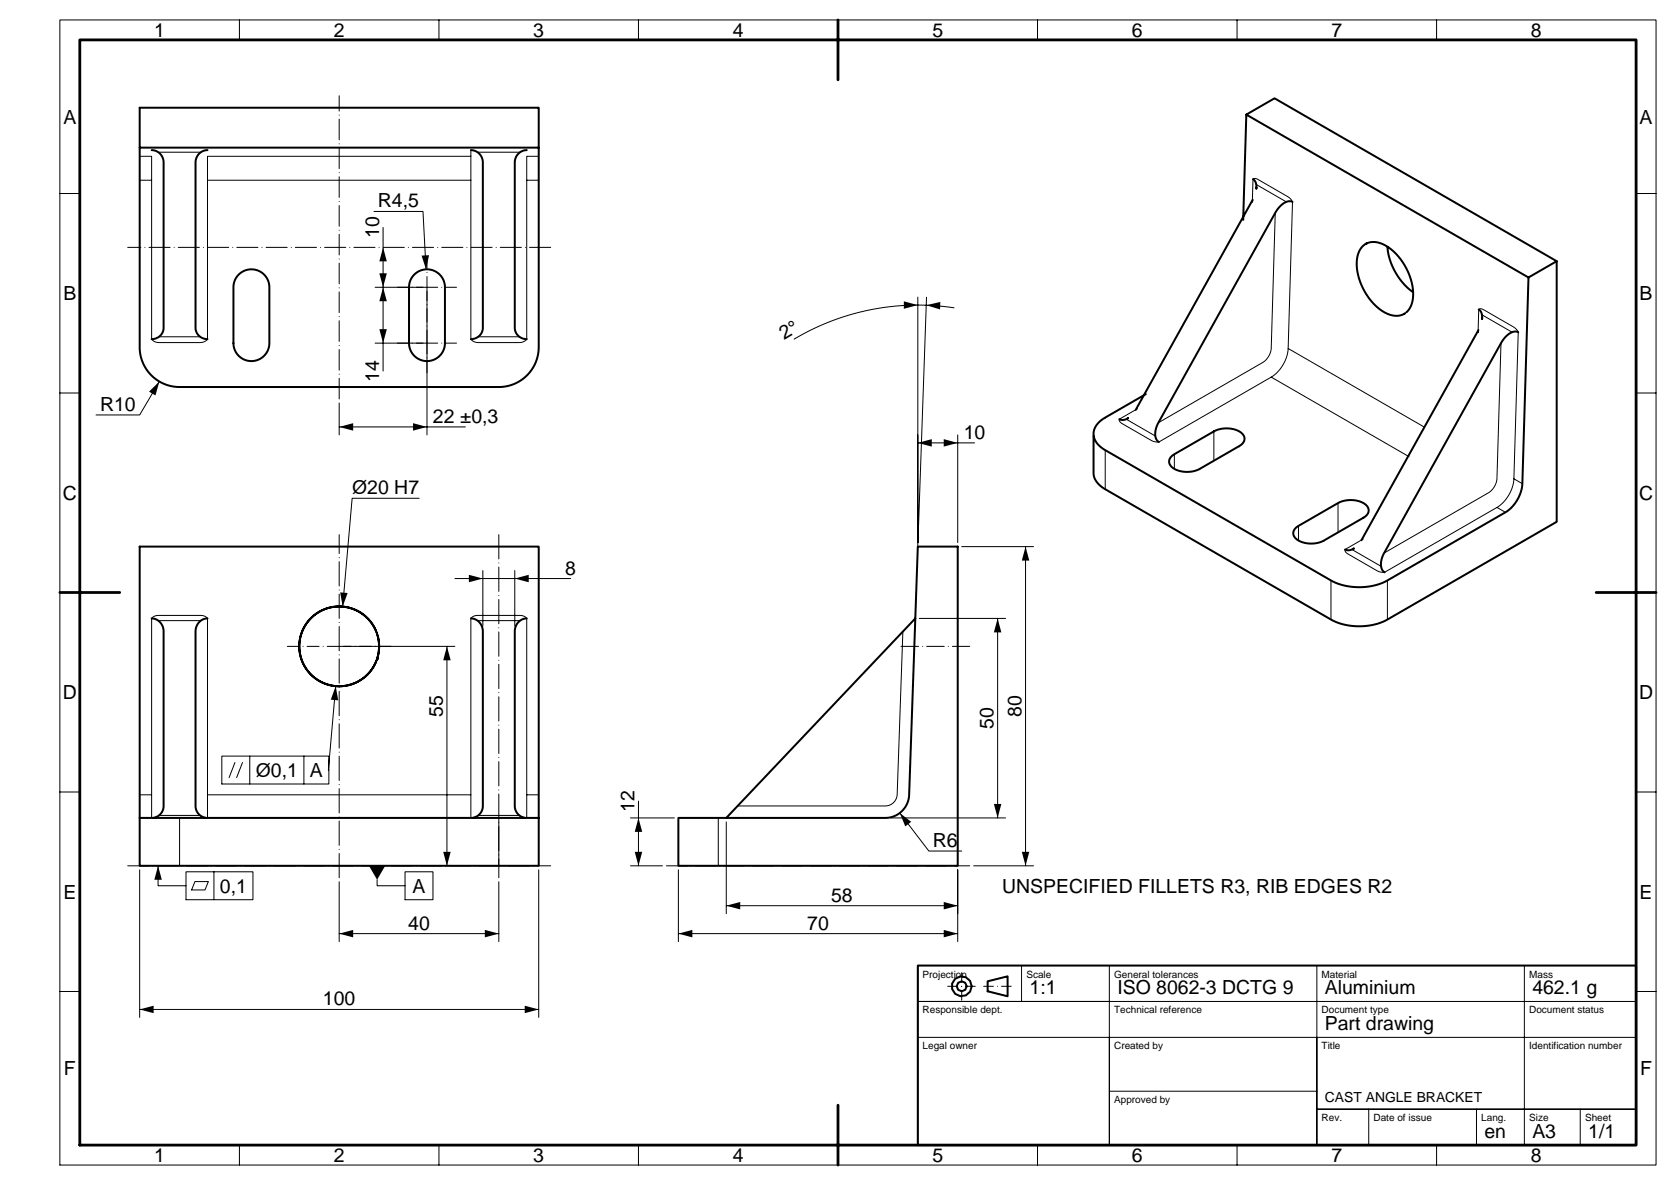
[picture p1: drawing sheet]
<svg xmlns="http://www.w3.org/2000/svg" width="420mm" height="297mm" viewBox="0 0 420 297" stroke-linecap="round" stroke-linejoin="round" font-family="sans-serif">
<g fill="#000">
<path d="M96 72l.9 3.5h-1.8zM96 62l.9 3.5h-1.8zM95.1 68.5h1.8l-.9 3.5zM105.6 64.1l1.9-.1-.7 3.5zM226.5 75.5l3.5 1-3.5 .9zM232.1 76.5l3.5-.8v1.9zM37.3 98.2l2.6-2.6-.9 3.5zM95.1 82.5h1.8l-.9 3.5zM85 107l3.5-.9v1.8zM103.5 106.1l3.5 .9-3.5 .9zM230 111l3.5-.9v1.8zM236.5 110.1l3.5 .9-3.5 .9z"/>
<path d="M257 137l.9 3.5h-1.8zM85.2 148.5l1.9 .1-1.2 3.4zM117.5 144.1l3.5 .9-3.5 .9zM129 145l3.5-.9v1.8zM250 155l.9 3.5h-1.8zM84.1 172l.7 3.5-1.9-.1zM112 162l.9 3.5h-1.8zM39.6 217l.9 3.5h-1.8zM92.5 217h4l-2 3.5zM111.1 213.5h1.8l-.9 3.5zM159.1 213.5h1.8l-.9 3.5zM160 205l.9 3.5h-1.8z"/>
<path d="M225.5 203.8l2.8 2.2-1.4 1.1zM249.1 201.5h1.8l-.9 3.5zM256.1 213.5h1.8l-.9 3.5zM85 234l3.5-.9v1.8zM121.5 233.1l3.5 .9-3.5 .9zM170 234l3.5-.9v1.8zM182 227l3.5-.9v1.8zM236.5 233.1l3.5 .9-3.5 .9zM236.5 226.1l3.5 .9-3.5 .9zM35 253l3.5-.9v1.8zM131.5 252.1l3.5 .9-3.5 .9z"/>
</g>
<g fill="none" stroke="#000" stroke-width=".25">
<path d="M15 5h400v287h-400zM60 5v5M110 5v5M160 5v5M210 5v5M260 5v5M310 5v5M360 5v5M35 39.2h3v6h-3M39.7 38.1h10.6M118 37.6v1.6h-66v45.8l-.8 .6-.7 .2h-11l-.7-.2-.8-.6v-39.8M118 39.2v6"/>
<path d="M119.7 38.1h10.6M135 39.2h-3v45.8l-.8 .6-.7 .2h-11l-.7-.2-.8-.6v-39.8h-66M15 48.5h5M93.7 53h12.3l.8 14.5M96 57v36M132 45.2h3M313.8 50.6l.2-5.7 .4-.2 .8 .2 7.6 4.4 .7 .7 .4 .6-1.1 36.9-.3 1.8-.9 2-1.4 1.9-1.5 1.2-28.3 16.4-1-.1-.9-.3-7.3-4.2-.6-.6-.1-.5 4.6-2.7M313.9 50.1v.5M314.8 46.2l7.6 4.4M319.6 53.3l-1 34.1a4.7 4.7 0 0 1-2.1 3.4l-26.2 15.1M410 48.5h5M94 72h12"/>
<path d="M107 73v36M230 74.5v62.5M232.2 74.5l-2.2 61.5M239.1 77.1a60.5 60.5 0 0 0-40.1 7.9M371.4 78.9l7.5 4.4M15 98.5h5M39.8 84.4h10.4M39.9 95.6l-4.9 8.4h-10.9M94 86h12M119.8 84.4h10.4M318.6 94.5l34.5 19.9M322.8 87.3l34 19.7"/>
<path d="M370.4 83.3l.2-5.7 .4-.2 .7 .2 7.6 4.4 .8 .7 .4 .6-1.1 36.8-.4 1.9-.8 1.9-1.4 1.9-1.5 1.3-28.3 16.3h-1l-1-.4-7.2-4.2-.6-.5-.1-.6 4.5-2.6M370.5 82.7v.6M376.1 86l-1 34a4.7 4.7 0 0 1-2 3.5l-26.2 15.1M410 98.5h5M85 101v8M85 107h31.6M230 111h14.2M240 109v27M277 104.7v.2M277 112.8v9.8M282.2 105.1l7.3 4.2M294.3 113.8v3.7"/>
<path d="M300.7 117.5v.2M304.2 108.1v7.2M310.6 111.8v.2M105 124.9h-16.8l-2.3 27.1M241 137h18M257 137v80M325.4 131.8v3.7M331.8 135.5v.2M335.3 126.1v7.1M338.8 137.7l7.3 4.2M341.7 129.8v.2M375.1 127.2l2.2 1.2"/>
<path d="M379.4 120l2.1 1.2M15 148.5h5M39.7 155.5h10.6M114 145h29M119.7 155.5h10.6M121 143v13.9M129 143v13.9M226.3 158.3l-1.5 40.9a3 3 0 0 1-2.9 2.8h-37.1M230.4 155h21.6M250 155v50M333.5 145.5v9.8M347.7 145.5v9.8"/>
<path d="M410 148.5h5M84.1 172l-1.7 21M86 162h28M112 162v55M15 198.5h5M35 199.2h3M52 199.2v5.8M55.6 189.5h26.8v7h-26.8zM58.9 191.1l-1.5 3.8M60.8 191.1l-1.5 3.8M62.6 189.5v7M76.2 189.5v7"/>
<path d="M118 199.2h-66v-44.2l-.5-.5-1.1-.3h-10.8l-1.1 .3-.5 .5v50M132 199.2v5.8M135 199.2h-3v-44.2l-.5-.5-1.1-.3h-10.8l-.8 .2-.8 .6v50M410 198.5h5M35 218v37M39.6 217v5h7M39.8 204.4h10.4M45 205v12M46.6 218.5h16.8v7h-16.8zM53.6 218.5v7M101.5 218.5h7v7h-7zM119.8 204.4h10.4"/>
<path d="M125 205v12M135 218v37M158 217h8M158 205h11M160 200.8v16.2M170 218v18M180 205v12M182 206v23M223.2 205h28.8M225.5 203.8l7.3 9.5h8.2M244 217h15M48.9 221h3.3l-.8 2.1h-3.4z"/>
<path d="M85 234h40M85 221v15M94.5 220.5v1.5h7M125 221v15M170 234h70M182 227h58M240 229v-11v18M15 248.5h5M35 253h100M256 242v9M278 242v9M330 242v45v-27"/>
<path d="M382 242v45M410 251v-9h-180v45h180v-36h-180h48v36v-27h132M410 248.5h5M230 260h48M278 273.5h52M330 278h80zM343 278v9M370 278v9M396 278v9M60 287v5M110 287v5M160 287v5"/>
<path d="M210 287v5M260 287v5M310 287v5M360 287v5"/>
</g>
<path d="M237.5 247.2h7M241 250.7v-7M246.5 247.2h7" fill="none" stroke="#000" stroke-width=".25" stroke-dasharray="2.4 1 0 1"/>
<path d="M85 162h-13M85 162h13" fill="none" stroke="#000" stroke-width=".25" stroke-dasharray="3 1 0 1"/>
<path d="M125 134v86M85 220v-86" fill="none" stroke="#000" stroke-width=".25" stroke-dasharray="6.1 1 0 1"/>
<path d="M85 100v-76M167 217h76" fill="none" stroke="#000" stroke-width=".25" stroke-dasharray="5.2 1 0 1"/>
<path d="M225.8 162h17.2" fill="none" stroke="#000" stroke-width=".25" stroke-dasharray="4.4 1 0 1"/>
<path d="M138 62h-106M32 217h106" fill="none" stroke="#000" stroke-width=".25" stroke-dasharray="5.3 1 0 1"/>
<path d="M107 72h-7.5M107 72v-7.5M107 72h7.5M107 86h-7.5M107 86v7.5M107 86h7.5" fill="none" stroke="#000" stroke-width=".25" stroke-dasharray="2.7 1 0 1"/>
<path d="M107 72v14" fill="none" stroke="#000" stroke-width=".25" stroke-dasharray="3.3 1 0 1"/>
<g fill="none" stroke="#000" stroke-width=".5">
<path d="M35 27h100v60a10 10 0 0 1-10 10h-80a10 10 0 0 1-10-10zM35 37h100M38 37.6l1.1 .3 1 .7 .7 1 .2 1.1v41.7l-.3 1-.7 .8-.9 .6-1.1 .2M52 37.6l-1.1 .3-1 .7-.7 1-.2 1.1v41.7l.3 1 .7 .8 .9 .6 1.1 .2M118 37.6l1.1 .3 1 .7 .7 1 .2 1.1v41.6l-.3 1-.6 .9-1 .6-1.1 .2M132 37.6l-1.1 .3-1 .7-.7 1-.2 1.1v41.7l.3 1 .7 .8 .9 .6 1.1 .2M312.3 28.7l70.7 40.8 7.1-4M311.5 55.1l.8-26.4 7.1-4.1 70.7 40.9v65.3l-42.4 24.5a15.6 15.6 0 0 1-14.2 0l-56.5-32.7a4.6 4.6 0 0 1-3-4.1v-9.8a5 5 0 0 1 3-4l10.1-5.9M313.9 50.1l-29.3 52.6M314 44.9l.7 .9 .1 1.5M314.9 47l-.1 .2M323.9 50.6l-.9-.2-1.1 .4-1.2 1-1 1.3-29.4 52.8-.6 1.5-.2 1.5 .3 1.2 .6 .7"/>
<path d="M59.8 68.8l.9-.7 1-.4 1.2-.2 1.2 .1a4.5 4.5 0 0 1 3.4 4.4l-.1 15a4.5 4.5 0 0 1-4.9 3.5 4.5 4.5 0 0 1-4-4.5v-14.3l.4-1.5zM103.8 68.8l.9-.7 1-.4 1.2-.2 1.2 .1a4.5 4.5 0 0 1 3.4 4.4l-.1 15a4.5 4.5 0 0 1-4.9 3.5 4.5 4.5 0 0 1-4-4.5v-14.3l.4-1.5zM342.6 60.9l-.4 .2M347.7 61.9a16 16 0 0 0 6.3 11.3M351.9 78.6v.1M352.4 78.3a7.6 7.6 0 0 0 1.3-7.8 13.8 13.8 0 0 0-8.1-9.7 4.2 4.2 0 0 0-5.5 4.2 14.6 14.6 0 0 0 8 13.8 4.4 4.4 0 0 0 4-.2M370.6 77.6l.7 .9 .1 1.4M371.4 79.6v.3M383 69.5l-1.5 51.7-.2 1.6-.6 1.6-1.4 2.2-1.8 1.7-29.8 17.2a15.6 15.6 0 0 1-14.2 0l-56.5-32.7a5.5 5.5 0 0 1-2.9-3.5M370.5 82.7l-29.3 52.7M380.5 83.3l-.9-.2-1.2 .4-1.1 .9-1 1.3-29.4 52.9-.6 1.4-.2 1.5 .2 1.2 .7 .7M282.6 104.9l.1-.1-1.2 .5-1-.2"/>
<path d="M293.6 114.4l10.6-6.3 1.1-.4 1.7-.3 1.8 .1 1.6 .5 1.1 .9a1.88 1.88 0 0 1-.9 2.9l-9.9 5.7-1.3 .5-1.7 .3-1.8-.2-1.5-.5-1-.8a1.67 1.67 0 0 1 .2-2.4zM35 137h100v80h-100zM230 137h10v80h-70v-12h52a6 6 0 0 0 5.8-5.8zM324.7 132.4l10.6-6.3 1.1-.5 1.7-.3 1.8 .2 1.6 .5 1.1 .8a1.88 1.88 0 0 1-.9 3l-10 5.7-1.2 .5-1.7 .2-1.8-.1-1.4-.5-1.1-.9a1.67 1.67 0 0 1 .2-2.3zM339.2 137.5h.1M339.3 137.5l-1.2 .4-1-.2M38 155l1.1 .2 1 .7 .7 1.1 .2 1.2v44l-.2 1-.6 .8-.8 .6-.9 .4M52 155l-1.1 .2-1 .7-.7 1.1-.2 1.2v44l.2 1 .6 .8 .8 .6 .9 .4M94.2 158.2l-.9-1.7-1.2-1.6-1.5-1.2-1.7-.9-1.8-.6-1.9-.2-2 .2-1.8 .5-1.7 .8-1.5 1.2-1.3 1.4-1 1.7-.6 1.8-.3 1.9 .1 2 .5 1.8 .8 1.8 1.2 1.6 1.3 1.2 1.7 1.1 1.8 .6 1.9 .4 1.9-.1 1.9-.4 1.8-.8 1.6-1.1 1.3-1.4 1.1-1.6 .7-1.8 .4-1.8v-2l-.4-1.8M94.4 158.5h.1M94.5 158.8h.1M118 155l1.1 .2 1 .7 .7 1.1 .2 1.2v44l-.2 .9-.5 .9-.8 .6-1 .4"/>
<path d="M132 155l-1.1 .2-1 .8-.7 1.1-.2 1.2v43.9l.2 1 .6 .8 .7 .6 1 .4M229.4 155l-47.4 50M94.4 165.5h.1M94.5 165.2h.1M94.6 164.8l.4-1.8v-2l-.4-1.9-.8-1.8-1.1-1.6-1.3-1.4-1.6-1.1-1.8-.7-1.8-.4-1.9-.1-1.9 .4-1.9 .7-1.7 1-1.3 1.3-1.1 1.5-.8 1.8-.5 1.8-.1 2 .3 1.9 .6 1.8 1 1.7 1.3 1.4 1.5 1.2 1.7 .8 1.8 .5 2 .2 1.9-.2 1.8-.6 1.7-.9 1.5-1.2 1.2-1.6 .9-1.7M35 205h100M230 242h180v45h-180zM247.5 245.9l5-1.2v5l-5-1.2z"/>
<circle cx="241" cy="247.2" r="2.5"/>
<circle cx="241" cy="247.2" r="1.25"/>
</g>
<path d="M20 10h390v277h-390zM210 5v15M15 148.5h15M400 148.5h15M210 277v15" fill="none" stroke="#000" stroke-width=".7"/>
<g font-size="4.9">
<text x="38.6" y="9.3">1</text>
<text x="83.6" y="9.3">2</text>
<text x="133.6" y="9.3">3</text>
<text x="183.6" y="9.3">4</text>
<text x="233.6" y="9.3">5</text>
<text x="283.6" y="9.3">6</text>
<text x="333.6" y="9.3">7</text>
<text x="383.6" y="9.3">8</text>
<text x="15.9" y="31">A</text>
<text x="410.9" y="31">A</text>
<text x="94.7" y="52">R4,5</text>
<text x="95" y="59.7" transform="rotate(-90 95 59.7)">10</text>
<text x="15.9" y="75.2">B</text>
<text x="410.9" y="75.2">B</text>
<text x="196.5" y="85.3" transform="rotate(-31 196.5 85.3)">2°</text>
<text x="95" y="95.7" transform="rotate(-90 95 95.7)">14</text>
<text x="25.1" y="103">R10</text>
<text x="108.5" y="106">22 ±0,3</text>
<text x="241.5" y="110">10</text>
<text x="15.7" y="125.3">C</text>
<text x="88.2" y="123.9">Ø20 H7</text>
<text x="410.7" y="125.3">C</text>
<text x="141.6" y="144">8</text>
<text x="15.7" y="175.3">D</text>
<text x="111" y="179.7" transform="rotate(-90 111 179.7)">55</text>
<text x="256" y="179.7" transform="rotate(-90 256 179.7)">80</text>
<text x="410.7" y="175.3">D</text>
<text x="249" y="182.7" transform="rotate(-90 249 182.7)">50</text>
<text x="64.1" y="194.7">Ø0,1</text>
<text x="77.7" y="194.7">A</text>
<text x="159" y="203.5" transform="rotate(-90 159 203.5)">12</text>
<text x="233.8" y="212.3">R6</text>
<text x="15.9" y="225.3">E</text>
<text x="55.1" y="223.8">0,1</text>
<text x="103.4" y="223.8">A</text>
<text x="208.3" y="226">58</text>
<text x="251.1" y="223.8">UNSPECIFIED FILLETS R3, RIB EDGES R2</text>
<text x="410.9" y="225.3">E</text>
<text x="102.3" y="233">40</text>
<text x="202.3" y="233">70</text>
<text x="258" y="249.2">1:1</text>
<text x="280" y="249.2">ISO 8062-3 DCTG 9</text>
<text x="332" y="249.2">Aluminium</text>
<text x="384" y="249.2">462.1 g</text>
<text x="80.9" y="252">100</text>
<text x="332" y="258.2">Part drawing</text>
<text x="16" y="269.5">F</text>
<text x="411" y="269.5">F</text>
<text x="372" y="285.2">en</text>
<text x="384" y="285.2">A3</text>
<text x="398" y="285.2">1/1</text>
<text x="38.6" y="291.3">1</text>
<text x="83.6" y="291.3">2</text>
<text x="133.6" y="291.3">3</text>
<text x="183.6" y="291.3">4</text>
<text x="233.6" y="291.3">5</text>
<text x="283.6" y="291.3">6</text>
<text x="333.6" y="291.3">7</text>
<text x="383.6" y="291.3">8</text>
</g>
<text font-size="3.5" x="332" y="276.2">CAST ANGLE BRACKET</text>
<g font-size="2.5">
<text x="231.2" y="245">Projection</text>
<text x="257.2" y="245">Scale</text>
<text x="279.2" y="245">General tolerances</text>
<text x="331.2" y="245">Material</text>
<text x="383.2" y="245">Mass</text>
<text x="231.2" y="254">Responsible dept.</text>
<text x="279.2" y="254">Technical reference</text>
<text x="331.2" y="254">Document type</text>
<text x="383.2" y="254">Document status</text>
<text x="231.2" y="263">Legal owner</text>
<text x="279.2" y="263">Created by</text>
<text x="331.2" y="263">Title</text>
<text x="383.2" y="263">Identification number</text>
<text x="279.2" y="276.5">Approved by</text>
<text x="331.2" y="281">Rev.</text>
<text x="344.2" y="281">Date of issue</text>
<text x="371.2" y="281">Lang.</text>
<text x="383.2" y="281">Size</text>
<text x="397.2" y="281">Sheet</text>
</g>
</svg>
